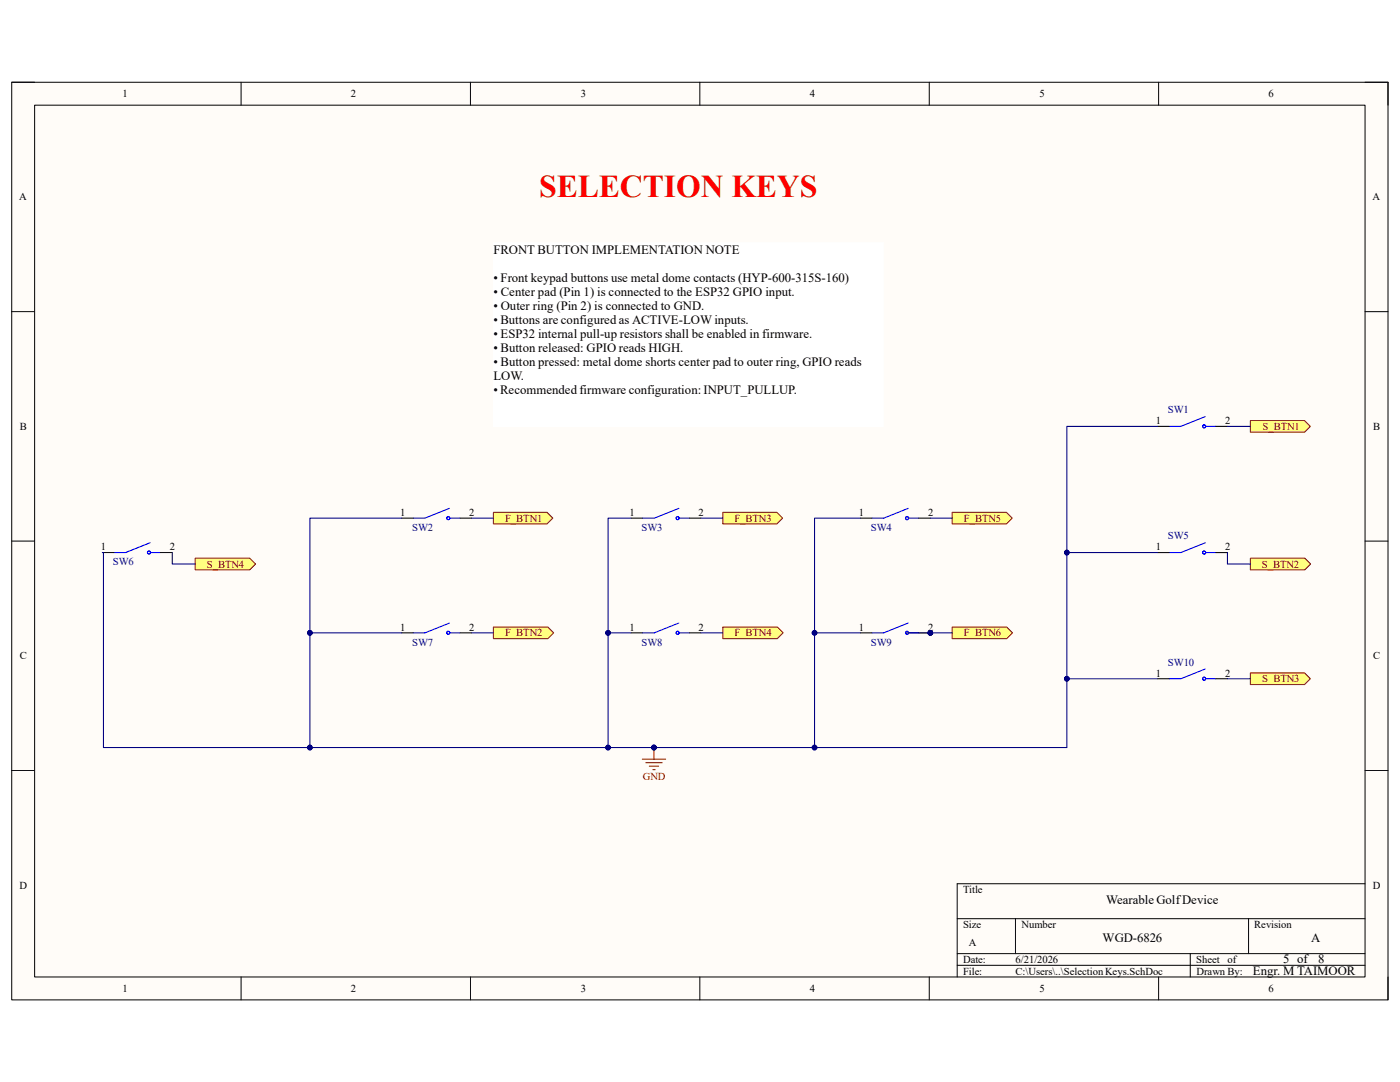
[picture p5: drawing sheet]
<svg xmlns="http://www.w3.org/2000/svg" width="279mm" height="216mm" viewBox="0 0 279 216" stroke-linecap="round" stroke-linejoin="round" font-family="sans-serif">
<path d="M2.3 16.4h274.7v183.1h-274.7z" fill-rule="evenodd" fill="#fffcf8"/>
<path d="M2.3 16.4h274.7v183.1h-274.7z" fill="none" stroke="#000" stroke-width=".2"/>
<path d="M6.9 21h265.5v173.9h-265.5z" fill-rule="evenodd" fill="#fffcf8"/>
<g fill="none" stroke="#000" stroke-width=".2">
<path d="M2.3 16.4h4.6M48.1 16.4v4.6M93.9 16.4v4.6M139.7 16.4v4.6M185.5 16.4v4.6M231.2 16.4v4.6M272.4 16.4h4.6v4.6M6.9 21h265.5v173.9h-265.5zM2.3 62.2h4.6M272.4 62.2h4.6M2.3 108h4.6M272.4 108h4.6"/>
<path d="M2.3 153.7h4.6M272.4 153.7h4.6M272.4 176.3h-81.4v18.6M48.1 194.9v4.6M93.9 194.9v4.6M139.7 194.9v4.6M185.5 194.9v4.6M191 183.3h81.4M191 190.3h81.4M191 192.6h81.4M202.7 183.3v7M231.2 194.9v4.6"/>
<path d="M237.5 190.3v4.6M249.2 183.3v7M277 194.9v4.6"/>
</g>
<g fill="none" stroke="#00f" stroke-width=".21">
<path d="M89.7 101.4l-4.9 2h-2.3M89.8 103.4h2"/>
<circle cx="89.5" cy="103.4" r=".3"/>
</g>
<path d="M80.2 103.4h2.3M91.8 103.4h2.3" fill="none" stroke="#000" stroke-width=".21"/>
<path d="M98.5 48.5h77.8v36.6h-77.8z" fill-rule="evenodd" fill="#fff"/>
<path d="M98.5 48.5h77.8v36.6h-77.8z" fill="none" stroke="#fff" stroke-width=".2"/>
<g fill="none" stroke="#00f" stroke-width=".21">
<path d="M135.5 101.4l-4.9 2h-2.3M135.6 103.4h2M181.3 101.4l-4.9 2h-2.4M181.4 103.4h1.9M89.7 124.3l-4.9 2h-2.3M89.8 126.3h2M135.5 124.3l-4.9 2h-2.3M135.6 126.3h2"/>
<circle cx="135.2" cy="103.4" r=".3"/>
<circle cx="181" cy="103.4" r=".3"/>
<circle cx="89.5" cy="126.3" r=".3"/>
<circle cx="135.2" cy="126.3" r=".3"/>
</g>
<path d="M125.9 103.4h2.4M137.6 103.4h2.3M171.7 103.4h2.3M183.3 103.4h2.4M80.2 126.3h2.3M91.8 126.3h2.3M125.9 126.3h2.4M137.6 126.3h2.3" fill="none" stroke="#000" stroke-width=".21"/>
<circle cx="185.7" cy="126.3" r=".46" fill="#000080"/>
<circle cx="185.7" cy="126.3" r=".46" fill="none" stroke="#000080" stroke-width=".2"/>
<g fill="none" stroke="#00f" stroke-width=".21">
<path d="M181.3 124.3l-4.9 2h-2.4M181.4 126.3h1.9"/>
<circle cx="181" cy="126.3" r=".3"/>
</g>
<path d="M171.7 126.3h2.3M183.3 126.3h2.4" fill="none" stroke="#000" stroke-width=".21"/>
<circle cx="185.7" cy="126.3" r=".46" fill="#000080"/>
<circle cx="185.7" cy="126.3" r=".46" fill="none" stroke="#000080" stroke-width=".2"/>
<path d="M128.2 151.5h4.6M128.9 152.2h3.2M129.6 152.9h1.8M130.3 153.6h.4M130.5 149.2v2.3" fill="none" stroke="#800000" stroke-width=".21"/>
<circle cx="130.5" cy="149.2" r=".46" fill="#000080"/>
<circle cx="130.5" cy="149.2" r=".46" fill="none" stroke="#000080" stroke-width=".2"/>
<path d="M98.5 102.2h10.7l1.1 1.2-1.1 1.1h-10.7z" fill-rule="evenodd" fill="#ffff80"/>
<path d="M98.5 102.2h10.7l1.1 1.2-1.1 1.1h-10.7z" fill="none" stroke="#800000" stroke-width=".2"/>
<path d="M98.5 125.1h10.8l1.2 1.2-1.2 1.1h-10.8z" fill-rule="evenodd" fill="#ffff80"/>
<path d="M98.5 125.1h10.8l1.2 1.2-1.2 1.1h-10.8z" fill="none" stroke="#800000" stroke-width=".2"/>
<path d="M144.2 102.2h10.8l1.2 1.2-1.2 1.1h-10.8z" fill-rule="evenodd" fill="#ffff80"/>
<path d="M144.2 102.2h10.8l1.2 1.2-1.2 1.1h-10.8z" fill="none" stroke="#800000" stroke-width=".2"/>
<path d="M144.2 125.1h10.9l1.2 1.2-1.2 1.1h-10.9z" fill-rule="evenodd" fill="#ffff80"/>
<path d="M144.2 125.1h10.9l1.2 1.2-1.2 1.1h-10.9z" fill="none" stroke="#800000" stroke-width=".2"/>
<path d="M190 102.2h10.8l1.2 1.2-1.2 1.2h-10.8z" fill-rule="evenodd" fill="#ffff80"/>
<path d="M190 102.2h10.8l1.2 1.2-1.2 1.2h-10.8z" fill="none" stroke="#800000" stroke-width=".2"/>
<path d="M190 125.1h10.9l1.2 1.2-1.2 1.1h-10.9z" fill-rule="evenodd" fill="#ffff80"/>
<path d="M190 125.1h10.9l1.2 1.2-1.2 1.1h-10.9z" fill="none" stroke="#800000" stroke-width=".2"/>
<g fill="none" stroke="#00f" stroke-width=".21">
<path d="M240.5 83.1l-4.8 2h-2.4M240.7 85.1h1.9M30 108.3l-4.9 2h-2.3M30.1 110.3h2M240.5 108.3l-4.8 2h-2.4M240.7 110.3h1.9M240.5 133.5l-4.8 1.9h-2.4M240.7 135.4h1.9"/>
<circle cx="240.3" cy="85.1" r=".3"/>
<circle cx="29.7" cy="110.2" r=".3"/>
<circle cx="240.3" cy="110.3" r=".3"/>
<circle cx="240.3" cy="135.4" r=".3"/>
</g>
<path d="M231 85.1h2.3M242.6 85.1h2.4M20.4 110.3h2.4M32.1 110.3h2.3M231 110.3h2.3M242.6 110.3h2.4M231 135.4h2.3M242.6 135.4h2.4" fill="none" stroke="#000" stroke-width=".21"/>
<path d="M249.5 83.9h10.8l1.2 1.2-1.2 1.1h-10.8z" fill-rule="evenodd" fill="#ffff80"/>
<path d="M249.5 83.9h10.8l1.2 1.2-1.2 1.1h-10.8z" fill="none" stroke="#800000" stroke-width=".2"/>
<path d="M249.5 111.4h10.9l1.2 1.1-1.2 1.2h-10.9z" fill-rule="evenodd" fill="#ffff80"/>
<path d="M249.5 111.4h10.9l1.2 1.1-1.2 1.2h-10.9z" fill="none" stroke="#800000" stroke-width=".2"/>
<path d="M249.5 134.3h10.8l1.2 1.1-1.2 1.2h-10.8z" fill-rule="evenodd" fill="#ffff80"/>
<path d="M249.5 134.3h10.8l1.2 1.1-1.2 1.2h-10.8z" fill="none" stroke="#800000" stroke-width=".2"/>
<path d="M180.9 126.3h9.1" fill="none" stroke="#000080" stroke-width=".21"/>
<circle cx="185.7" cy="126.3" r=".46" fill="#000080"/>
<circle cx="185.7" cy="126.3" r=".46" fill="none" stroke="#000080" stroke-width=".2"/>
<path d="M80.2 103.4h-18.4v45.8h68.7" fill="none" stroke="#000080" stroke-width=".21"/>
<circle cx="61.8" cy="126.3" r=".46" fill="#000080"/>
<circle cx="61.8" cy="126.3" r=".46" fill="none" stroke="#000080" stroke-width=".2"/>
<circle cx="61.8" cy="149.2" r=".46" fill="#000080"/>
<circle cx="61.8" cy="149.2" r=".46" fill="none" stroke="#000080" stroke-width=".2"/>
<circle cx="121.4" cy="149.2" r=".46" fill="#000080"/>
<circle cx="121.4" cy="149.2" r=".46" fill="none" stroke="#000080" stroke-width=".2"/>
<circle cx="130.5" cy="149.2" r=".46" fill="#000080"/>
<circle cx="130.5" cy="149.2" r=".46" fill="none" stroke="#000080" stroke-width=".2"/>
<path d="M61.8 126.3h18.4" fill="none" stroke="#000080" stroke-width=".21"/>
<circle cx="61.8" cy="126.3" r=".46" fill="#000080"/>
<circle cx="61.8" cy="126.3" r=".46" fill="none" stroke="#000080" stroke-width=".2"/>
<path d="M125.9 103.4h-4.5v45.8" fill="none" stroke="#000080" stroke-width=".21"/>
<circle cx="121.4" cy="126.3" r=".46" fill="#000080"/>
<circle cx="121.4" cy="126.3" r=".46" fill="none" stroke="#000080" stroke-width=".2"/>
<circle cx="121.4" cy="149.2" r=".46" fill="#000080"/>
<circle cx="121.4" cy="149.2" r=".46" fill="none" stroke="#000080" stroke-width=".2"/>
<path d="M121.4 126.3h4.5" fill="none" stroke="#000080" stroke-width=".21"/>
<circle cx="121.4" cy="126.3" r=".46" fill="#000080"/>
<circle cx="121.4" cy="126.3" r=".46" fill="none" stroke="#000080" stroke-width=".2"/>
<path d="M171.7 103.4h-9.1v45.8h-32.1" fill="none" stroke="#000080" stroke-width=".21"/>
<circle cx="130.5" cy="149.2" r=".46" fill="#000080"/>
<circle cx="130.5" cy="149.2" r=".46" fill="none" stroke="#000080" stroke-width=".2"/>
<circle cx="162.6" cy="149.2" r=".46" fill="#000080"/>
<circle cx="162.6" cy="149.2" r=".46" fill="none" stroke="#000080" stroke-width=".2"/>
<circle cx="162.6" cy="126.3" r=".46" fill="#000080"/>
<circle cx="162.6" cy="126.3" r=".46" fill="none" stroke="#000080" stroke-width=".2"/>
<path d="M162.6 126.3h9.1" fill="none" stroke="#000080" stroke-width=".21"/>
<circle cx="162.6" cy="126.3" r=".46" fill="#000080"/>
<circle cx="162.6" cy="126.3" r=".46" fill="none" stroke="#000080" stroke-width=".2"/>
<path d="M20.4 110.3h.2v38.9h41.2M94.1 103.4h4.4M139.9 103.4h4.3M185.7 103.4h4.3M94.1 126.3h4.4M139.9 126.3h4.3" fill="none" stroke="#000080" stroke-width=".21"/>
<circle cx="61.8" cy="149.2" r=".46" fill="#000080"/>
<circle cx="61.8" cy="149.2" r=".46" fill="none" stroke="#000080" stroke-width=".2"/>
<path d="M212.9 135.4h18.1" fill="none" stroke="#000080" stroke-width=".21"/>
<circle cx="212.9" cy="135.4" r=".46" fill="#000080"/>
<circle cx="212.9" cy="135.4" r=".46" fill="none" stroke="#000080" stroke-width=".2"/>
<path d="M231 85.1h-18.1v25.2" fill="none" stroke="#000080" stroke-width=".21"/>
<circle cx="212.9" cy="110.3" r=".46" fill="#000080"/>
<circle cx="212.9" cy="110.3" r=".46" fill="none" stroke="#000080" stroke-width=".2"/>
<path d="M231 110.3h-18.1v38.9h-50.3" fill="none" stroke="#000080" stroke-width=".21"/>
<circle cx="212.9" cy="110.3" r=".46" fill="#000080"/>
<circle cx="212.9" cy="110.3" r=".46" fill="none" stroke="#000080" stroke-width=".2"/>
<circle cx="212.9" cy="135.4" r=".46" fill="#000080"/>
<circle cx="212.9" cy="135.4" r=".46" fill="none" stroke="#000080" stroke-width=".2"/>
<circle cx="162.6" cy="149.2" r=".46" fill="#000080"/>
<circle cx="162.6" cy="149.2" r=".46" fill="none" stroke="#000080" stroke-width=".2"/>
<path d="M245 85.1h4.5M245 110.3v2.2h4.5M245 135.4h4.5" fill="none" stroke="#000080" stroke-width=".21"/>
<path d="M39 111.4h10.8l1.2 1.1-1.2 1.2h-10.8z" fill-rule="evenodd" fill="#ffff80"/>
<path d="M39 111.4h10.8l1.2 1.1-1.2 1.2h-10.8z" fill="none" stroke="#800000" stroke-width=".2"/>
<path d="M34.4 110.3v2.2h4.6" fill="none" stroke="#000080" stroke-width=".21"/>
<text font-size="6.3" fill="#f00" x="107.6" y="39.3">SELECTION KEYS</text>
<g font-size="2.5">
<text x="98.5" y="50.7">FRONT BUTTON IMPLEMENTATION NOTE</text>
<text x="98.5" y="56.3">• Front keypad buttons use metal dome contacts (HYP-600-315S-160)</text>
<text x="98.5" y="59.1">• Center pad (Pin 1) is connected to the ESP32 GPIO input.</text>
<text x="98.5" y="61.9">• Outer ring (Pin 2) is connected to GND.</text>
<text x="98.5" y="64.6">• Buttons are configured as ACTIVE-LOW inputs.</text>
<text x="98.5" y="67.4">• ESP32 internal pull-up resistors shall be enabled in firmware.</text>
<text x="98.5" y="70.2">• Button released: GPIO reads HIGH.</text>
<text x="98.5" y="73">• Button pressed: metal dome shorts center pad to outer ring, GPIO reads</text>
<text x="98.5" y="75.8">LOW.</text>
<text x="98.5" y="78.6">• Recommended firmware configuration: INPUT_PULLUP.</text>
<text x="220.7" y="180.4">Wearable Golf Device</text>
<text x="220" y="188">WGD-6826</text>
<text x="261.7" y="188">A</text>
<text x="250.1" y="194.6">Engr. M TAIMOOR</text>
<text x="256.1" y="192.2">5 of</text>
<text x="263" y="192.2">8</text>
</g>
<g font-size="2.1">
<text x="24.4" y="19.4">1</text>
<text x="70" y="19.4">2</text>
<text x="115.9" y="19.4">3</text>
<text x="161.6" y="19.4">4</text>
<text x="207.4" y="19.4">5</text>
<text x="253.2" y="19.4">6</text>
<text x="3.9" y="40">A</text>
<text x="273.9" y="40">A</text>
<text x="4" y="85.8">B</text>
<text x="230.7" y="84.6">1</text>
<text x="244.5" y="84.6">2</text>
<text x="274.1" y="85.8">B</text>
<text x="79.8" y="103">1</text>
<text x="93.6" y="103">2</text>
<text x="125.6" y="103">1</text>
<text x="139.4" y="103">2</text>
<text x="171.4" y="103">1</text>
<text x="185.2" y="103">2</text>
<text x="20.1" y="109.8">1</text>
<text x="33.9" y="109.8">2</text>
<text x="230.7" y="109.8">1</text>
<text x="244.5" y="109.8">2</text>
<text x="79.8" y="125.8">1</text>
<text x="93.6" y="125.8">2</text>
<text x="125.6" y="125.8">1</text>
<text x="139.4" y="125.8">2</text>
<text x="171.4" y="125.8">1</text>
<text x="185.2" y="125.8">2</text>
<text x="3.9" y="131.6">C</text>
<text x="274" y="131.6">C</text>
<text x="230.7" y="135">1</text>
<text x="244.5" y="135">2</text>
<text x="3.9" y="177.3">D</text>
<text x="192.2" y="178.2">Title</text>
<text x="274" y="177.3">D</text>
<text x="192.2" y="185.2">Size</text>
<text x="203.8" y="185.2">Number</text>
<text x="250.3" y="185.2">Revision</text>
<text x="193.3" y="188.7">A</text>
<text x="24.4" y="198">1</text>
<text x="70" y="198">2</text>
<text x="115.9" y="198">3</text>
<text x="161.6" y="198">4</text>
<text x="192.2" y="192.2">Date:</text>
<text x="192.2" y="194.5">File:</text>
<text x="202.7" y="194.5">C:\Users\..\Selection Keys.SchDoc</text>
<text x="202.7" y="192.2">6/21/2026</text>
<text x="207.4" y="198">5</text>
<text x="238.7" y="192.2">Sheet</text>
<text x="238.8" y="194.5">Drawn By:</text>
<text x="245" y="192.2">of</text>
<text x="253.2" y="198">6</text>
</g>
<g font-size="2.1" fill="#000080">
<text x="233.1" y="82.5">SW1</text>
<text x="82.3" y="106">SW2</text>
<text x="128" y="106">SW3</text>
<text x="173.8" y="106">SW4</text>
<text x="233.1" y="107.6">SW5</text>
<text x="22.5" y="112.8">SW6</text>
<text x="82.3" y="128.9">SW7</text>
<text x="128" y="128.9">SW8</text>
<text x="173.8" y="128.9">SW9</text>
<text x="233.1" y="132.8">SW10</text>
</g>
<g font-size="2.1" fill="#800000">
<text x="252" y="85.8">S_BTN1</text>
<text x="100.8" y="104.1">F_BTN1</text>
<text x="146.6" y="104.1">F_BTN3</text>
<text x="192.4" y="104.1">F_BTN5</text>
<text x="41.3" y="113.2">S_BTN4</text>
<text x="251.8" y="113.2">S_BTN2</text>
<text x="100.8" y="127">F_BTN2</text>
<text x="146.6" y="127">F_BTN4</text>
<text x="192.4" y="127">F_BTN6</text>
<text x="251.9" y="136.1">S_BTN3</text>
<text x="128.3" y="155.7">GND</text>
</g>
</svg>
